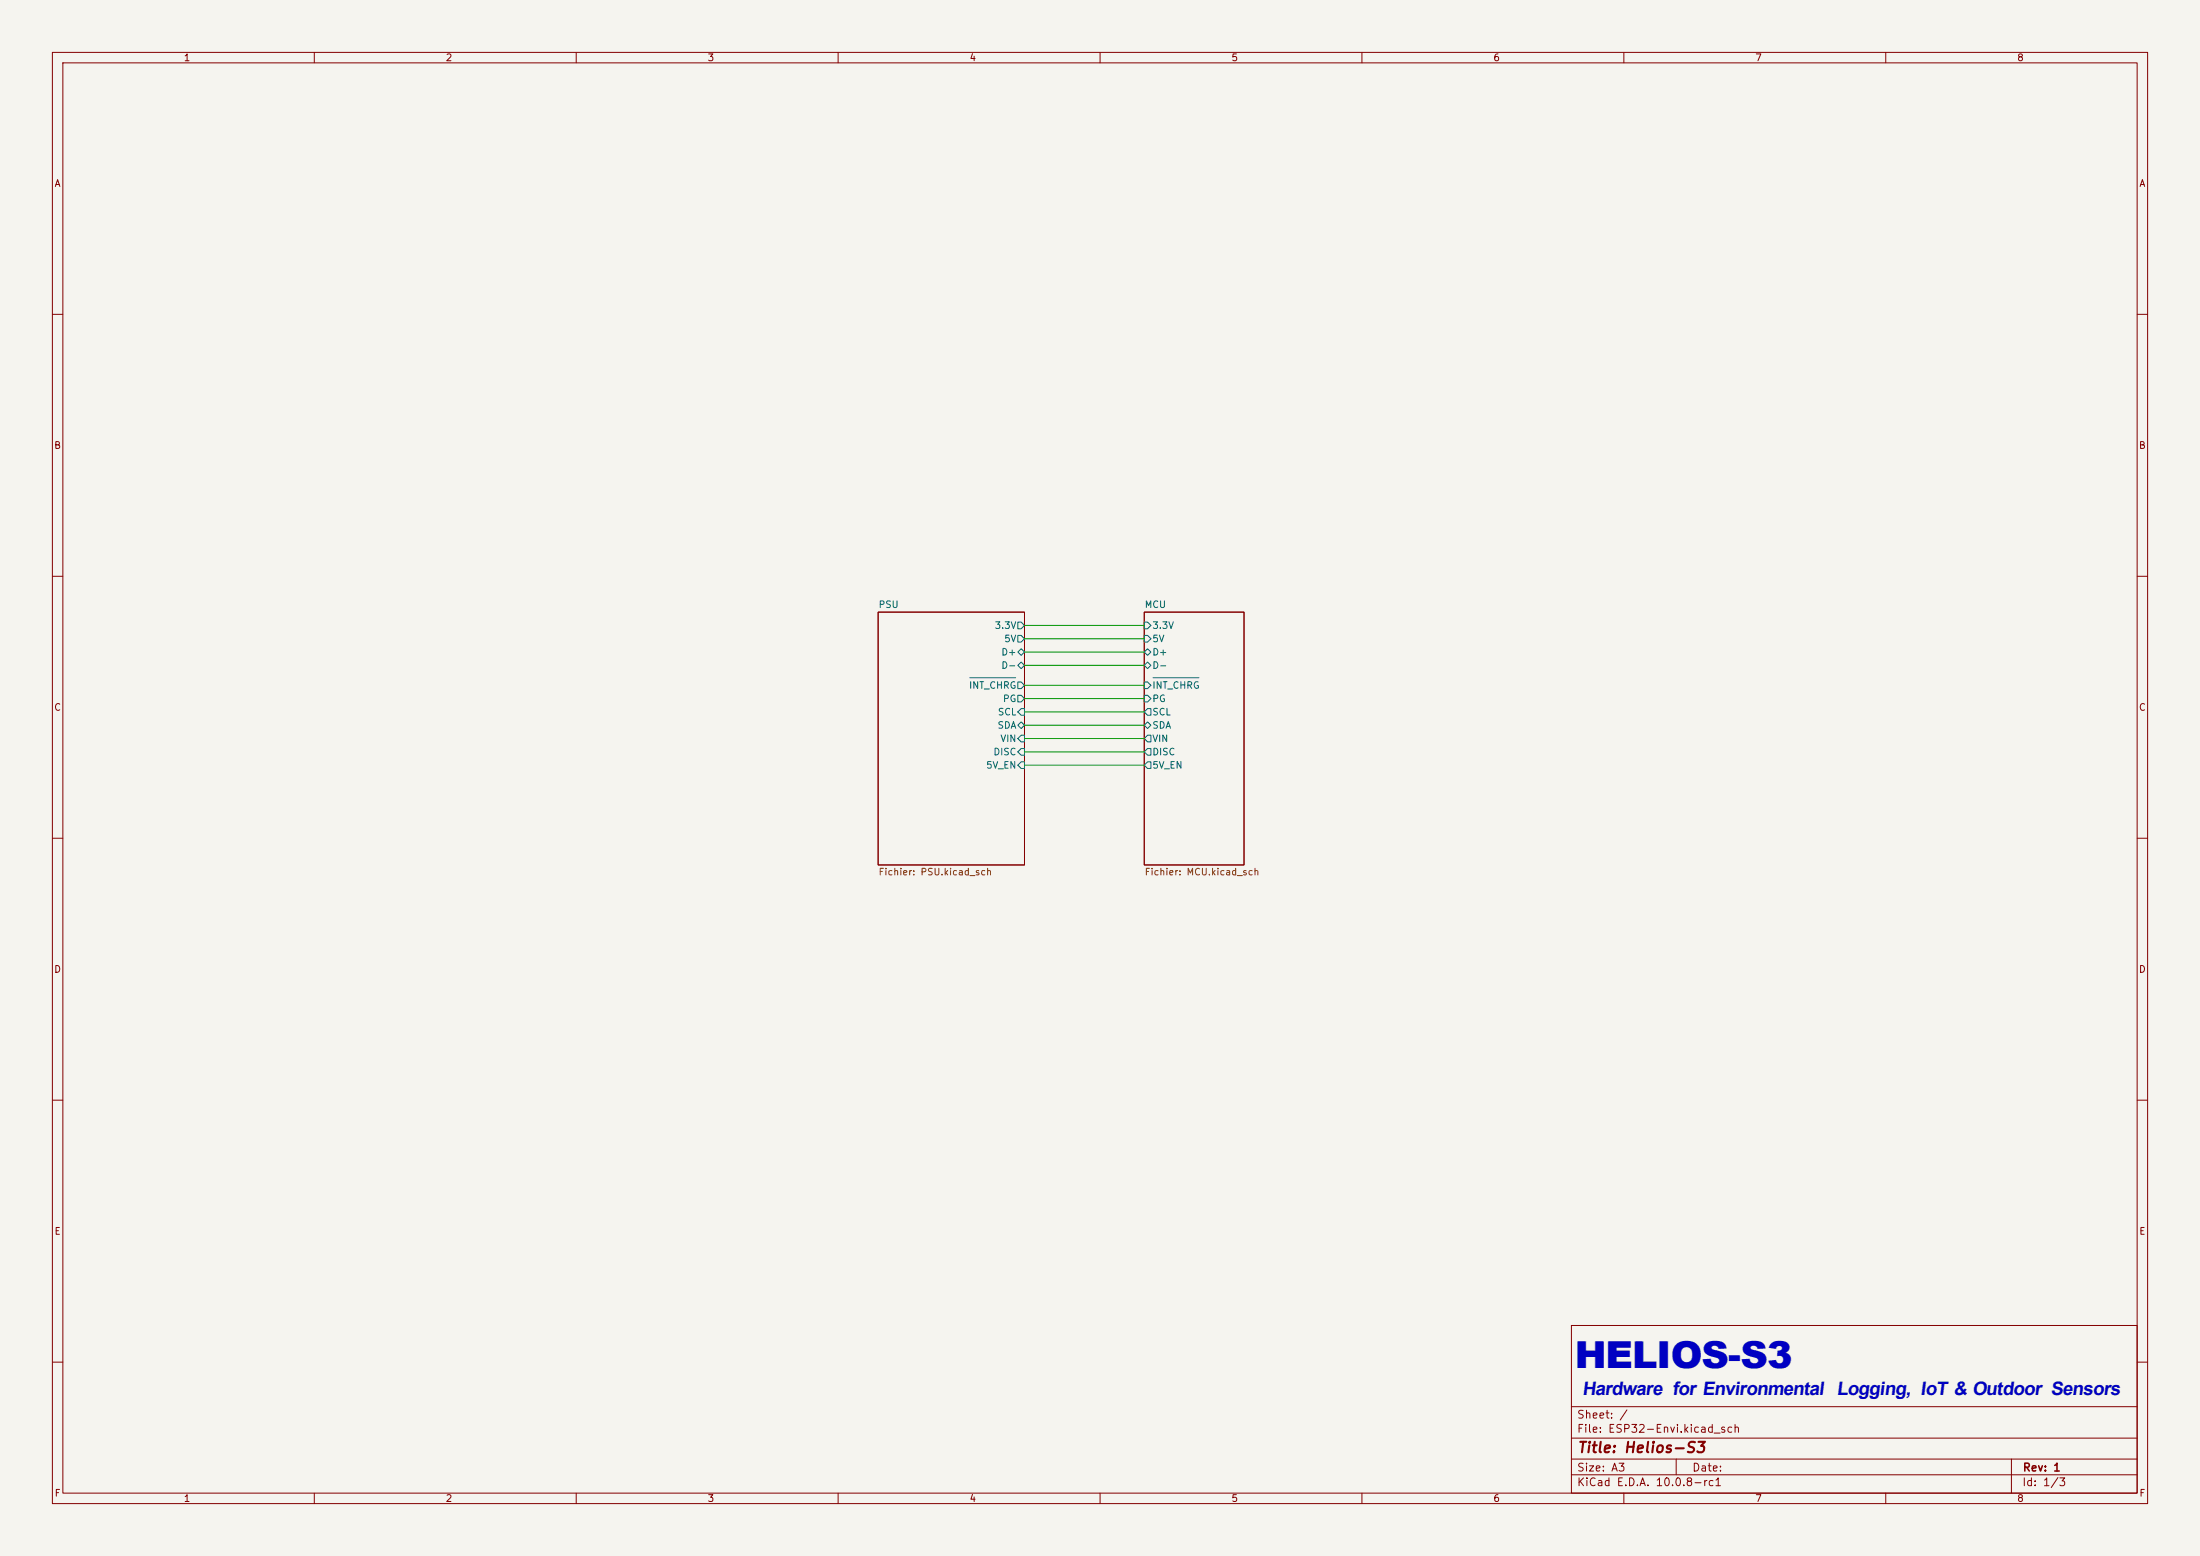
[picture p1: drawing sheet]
(kicad_sch
 (version 20260306)
 (generator "eeschema")
 (generator_version "10.0")
 (paper "A3")
 (title_block
  (title "Helios-S3")
  (rev "1"))
 (lib_symbols)
 (text "HELIOS-S3"
  (exclude_from_sim no)
  (at 321.564 260.096 0)
  (effects (font
    (face "Arial Black") (size 5.08 5.08) (thickness 0.254)
    (bold yes))))
 (text "Hardware for Environmental Logging, IoT & Outdoor Sensors"
  (exclude_from_sim no)
  (at 353.822 265.938 0)
  (effects (font
    (face "Arial") (size 2.54 2.54) (thickness 0.254)
    (bold yes)
    (italic yes))))
 (wire
  (pts (xy 195.58 146.05) (xy 218.44 146.05))
  (stroke (width 0) (type default)))
 (wire
  (pts (xy 195.58 138.43) (xy 218.44 138.43))
  (stroke (width 0) (type default)))
 (wire
  (pts (xy 195.58 119.38) (xy 218.44 119.38))
  (stroke (width 0) (type default)))
 (wire
  (pts (xy 195.58 124.46) (xy 218.44 124.46))
  (stroke (width 0) (type default)))
 (wire
  (pts (xy 195.58 130.81) (xy 218.44 130.81))
  (stroke (width 0) (type default)))
 (wire
  (pts (xy 195.58 127) (xy 218.44 127))
  (stroke (width 0) (type default)))
 (wire
  (pts (xy 195.58 135.89) (xy 218.44 135.89))
  (stroke (width 0) (type default)))
 (wire
  (pts (xy 195.58 143.51) (xy 218.44 143.51))
  (stroke (width 0) (type default)))
 (wire
  (pts (xy 195.58 140.97) (xy 218.44 140.97))
  (stroke (width 0) (type default)))
 (wire
  (pts (xy 195.58 121.92) (xy 218.44 121.92))
  (stroke (width 0) (type default)))
 (wire
  (pts (xy 195.58 133.35) (xy 218.44 133.35))
  (stroke (width 0) (type default)))
 (sheet
  (at 167.64 116.84)
  (size 27.94 48.26)
  (exclude_from_sim no)
  (in_bom yes)
  (on_board yes)
  (dnp no)
  (fields_autoplaced yes)
  (stroke (width 0.1524) (type solid))
  (fill (color 0 0 0 0))
  (property "Sheetname" "PSU" (at 167.64 116.1284 0) (show_name no) (do_not_autoplace no) (effects (font (size 1.27 1.27)) (justify left bottom)))
  (property "Sheetfile" "PSU.kicad_sch" (at 167.64 165.6846 0) (show_name no) (do_not_autoplace no) (effects (font (size 1.27 1.27)) (justify left top)))
  (pin "3.3V" output (at 195.58 119.38 0) (effects (font (size 1.27 1.27)) (justify right)))
  (pin "5V" output (at 195.58 121.92 0) (effects (font (size 1.27 1.27)) (justify right)))
  (pin "D+" bidirectional (at 195.58 124.46 0) (effects (font (size 1.27 1.27)) (justify right)))
  (pin "D-" bidirectional (at 195.58 127 0) (effects (font (size 1.27 1.27)) (justify right)))
  (pin "PG" output (at 195.58 133.35 0) (effects (font (size 1.27 1.27)) (justify right)))
  (pin "SCL" input (at 195.58 135.89 0) (effects (font (size 1.27 1.27)) (justify right)))
  (pin "SDA" bidirectional (at 195.58 138.43 0) (effects (font (size 1.27 1.27)) (justify right)))
  (pin "~{INT_CHRG}" output (at 195.58 130.81 0) (effects (font (size 1.27 1.27)) (justify right)))
  (pin "DISC" input (at 195.58 143.51 0) (effects (font (size 1.27 1.27)) (justify right)))
  (pin "VIN" input (at 195.58 140.97 0) (effects (font (size 1.27 1.27)) (justify right)))
  (pin "5V_EN" input (at 195.58 146.05 0) (effects (font (size 1.27 1.27)) (justify right))))
 (sheet
  (at 218.44 116.84)
  (size 19.05 48.26)
  (exclude_from_sim no)
  (in_bom yes)
  (on_board yes)
  (dnp no)
  (fields_autoplaced yes)
  (stroke (width 0.1524) (type solid))
  (fill (color 0 0 0 0))
  (property "Sheetname" "MCU" (at 218.44 116.1284 0) (show_name no) (do_not_autoplace no) (effects (font (size 1.27 1.27)) (justify left bottom)))
  (property "Sheetfile" "MCU.kicad_sch" (at 218.44 165.6846 0) (show_name no) (do_not_autoplace no) (effects (font (size 1.27 1.27)) (justify left top)))
  (pin "3.3V" input (at 218.44 119.38 180) (effects (font (size 1.27 1.27)) (justify left)))
  (pin "5V" input (at 218.44 121.92 180) (effects (font (size 1.27 1.27)) (justify left)))
  (pin "D+" bidirectional (at 218.44 124.46 180) (effects (font (size 1.27 1.27)) (justify left)))
  (pin "D-" bidirectional (at 218.44 127 180) (effects (font (size 1.27 1.27)) (justify left)))
  (pin "SCL" output (at 218.44 135.89 180) (effects (font (size 1.27 1.27)) (justify left)))
  (pin "SDA" bidirectional (at 218.44 138.43 180) (effects (font (size 1.27 1.27)) (justify left)))
  (pin "PG" input (at 218.44 133.35 180) (effects (font (size 1.27 1.27)) (justify left)))
  (pin "~{INT_CHRG}" input (at 218.44 130.81 180) (effects (font (size 1.27 1.27)) (justify left)))
  (pin "VIN" output (at 218.44 140.97 180) (effects (font (size 1.27 1.27)) (justify left)))
  (pin "DISC" output (at 218.44 143.51 180) (effects (font (size 1.27 1.27)) (justify left)))
  (pin "5V_EN" output (at 218.44 146.05 180) (effects (font (size 1.27 1.27)) (justify left))))
 (sheet_instances
  (path ""
   (page "1")))
 (embedded_fonts no))
